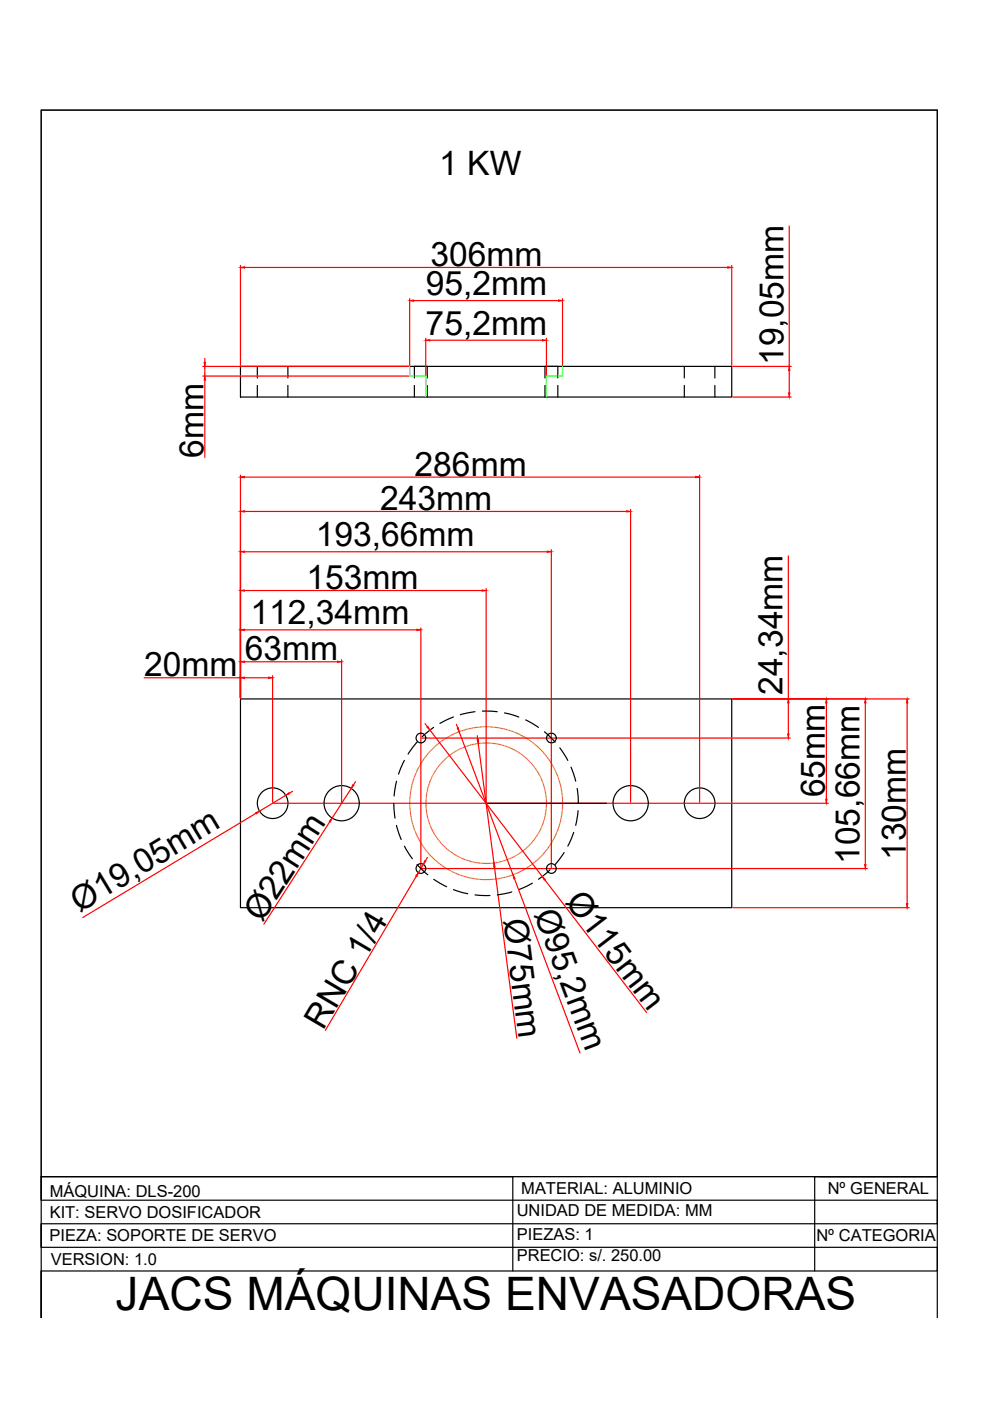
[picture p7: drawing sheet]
<svg xmlns="http://www.w3.org/2000/svg" width="210mm" height="297mm" viewBox="0 0 210 297" stroke-linecap="round" stroke-linejoin="round" font-family="sans-serif">
<!-- layer: 0 -->
<g fill="none" stroke="#000" stroke-width=".25">
<path d="M51 77.7h104.1v6.5h-104.1zM54.6 77.7v2.4M61 77.7v2.4M145.1 77.7v2.4M151.6 77.7v2.4M54.6 81.7v2.5M61 81.7v2.5M87.9 80.1v-2.4h2.7v2.4M87.9 81.7v2.5M90.6 81.7v2.5M115.5 80.1v-2.4h2.8v2.4M115.5 81.7v2.5"/>
<path d="M118.3 81.7v2.5M145.1 81.7v2.5M151.6 81.7v2.5M51 148.2h104.1v44.2h-104.1zM88.4 157.4l-1.9 2.5M91.9 154.2l-2.4 2M96.1 152l-2.8 1.4M100.7 150.9l-3.1 .6M102.3 150.8l3.1 .1M107 151.2l3 .8M111.5 152.6l2.7 1.6M115.4 155.2l2.3 2.1"/>
<path d="M118.7 158.6l1.7 2.6M83.5 170.3l.2 3.2M84.1 165.7l-.5 3.1M84.1 175l1 3M85.7 161.2l-1.2 2.9M85.8 179.4l1.6 2.7M103.1 170.3h25.5M121.1 162.6l1 3M121.6 176.5l-1.2 2.9M122.4 167.2l.2 3.1M122.6 171.9l-.5 3.1M88.4 183.3l2.3 2.2"/>
<path d="M92 186.4l2.7 1.6M96.2 188.6l3 .9M100.7 189.7l3.2 .2M108.5 189.1l-3.1 .6M112.9 187.3l-2.9 1.3M116.6 184.4l-2.4 2M119.6 180.8l-1.9 2.5M8.7 249.5h100v20M173.7 249.5h25M198.7 249.5h-190v5h190v5h-190v5h190v5h-190v9.9v-256.1h190v256.1M198.7 249.5h-26v20"/>
<circle cx="89.2" cy="156.5" r="1.03"/>
<circle cx="116.9" cy="156.5" r="1.03"/>
<circle cx="57.8" cy="170.3" r="3.2"/>
<circle cx="72.4" cy="170.3" r="3.7"/>
<circle cx="133.7" cy="170.3" r="3.7"/>
<circle cx="148.3" cy="170.3" r="3.2"/>
<circle cx="89.2" cy="184.1" r="1.03"/>
<circle cx="116.9" cy="184.1" r="1.03"/>
</g>
<g fill="none" stroke="#f8991e" stroke-width=".25">
<circle cx="103.1" cy="170.3" r="16.2"/>
<circle cx="103.1" cy="170.3" r="12.8"/>
</g>
<path d="M86.9 77.7v2h3.4v4.5M119.3 77.7v2h-3.4v4.5" fill="none" stroke="#0f0" stroke-width=".25"/>
<g fill="none" stroke="#f00" stroke-width=".25">
<path d="M51 56.3v21.2M51.8 56.7h102.5M155.1 56.3v21.2M167.3 47.9v29.8M43 77.7h43.6M43 79.7h43.6M43.4 76v.8M43.4 77.7v2M86.9 63.3v14.2M87.7 63.7h30.7M90.3 71.7v7.8M91.1 72.1h23.9"/>
<path d="M115.9 71.7v7.8M119.3 63.3v14.2M155.4 77.7h12.4M167.3 78.5v4.8M43.4 80.6v16.4M155.4 84.2h12.4M51 100.7v47.3M51.8 117h64.2M51.8 101.2h95.7M51.8 108.4h81.1M116.9 116.5v67.4M133.7 108v62.1"/>
<path d="M148.3 100.7v69.4M167.1 117.9v30.3M51.8 133.5h36.6M51.8 125.2h50.4M72.4 139.9v30.2M89.2 133.1v50.8M103.1 124.8v45.3M30.6 143.7h20.4M51.8 143.7h5.2M51.8 140.3h19.8M57.8 143.3v26.8M89.4 156.5h78.2"/>
<path d="M90.1 153.4l.5 .7M91.2 154.8l23.8 31M96.8 153.6l.3 .7M97.4 155.2l11.4 30.3M101.2 156l.1 .8M101.4 157.6l3.3 25.4M155.4 148.2h37.4M167.1 149v6.6M175.2 149v20.5M183.5 149v34.3M192.3 149v42.6M54.3 172.4l-36.8 22.1"/>
<path d="M58 170.3h117.6M60.6 168.6l-5.6 3.4M62 167.8l-.7 .4M69.9 174.2l-14 21.8M74.5 167.2l-4.1 6.3M75.4 165.7l-.5 .8M88.3 185.8l-19.3 32.7M89.4 184.2h94.5M89.7 183.3l-1 1.7M90.6 181.8l-.4 .7M104.8 183.8l4.8 36.3M109.1 186.3l13.9 36.9"/>
<path d="M115.5 186.5l21.6 28.2M155.4 192.4h37.4"/>
</g>
<g fill="#f00" stroke="#f00" stroke-width=".21">
<path d="M51 56.7l.8-.1v.3z"/>
<path d="M154.3 56.6l.8 .1-.8 .2z"/>
<path d="M167.2 83.3h.3l-.2 .9z"/>
<path d="M167.3 77.7l.2 .8h-.3z"/>
<path d="M57 143.6l.8 .1-.8 .1z"/>
<path d="M51 143.7l.8-.1v.2z"/>
<path d="M88.4 133.4l.8 .1-.8 .2z"/>
<path d="M51 133.5l.8-.1v.3z"/>
<path d="M102.2 125.1l.9 .1-.9 .1z"/>
<path d="M51 125.2l.8-.1v.2z"/>
<path d="M116 116.8l.9 .2-.9 .1z"/>
<path d="M51 117l.8-.2v.3z"/>
<path d="M147.5 101l.8 .2-.8 .1z"/>
<path d="M51 101.2l.8-.2v.3z"/>
<path d="M167 155.6h.3l-.2 .9z"/>
<path d="M167.1 148.2l.2 .8h-.3z"/>
<path d="M175.1 169.5h.2l-.1 .8z"/>
<path d="M175.2 148.2l.1 .8h-.2z"/>
<path d="M183.3 183.3h.3l-.1 .9z"/>
<path d="M183.5 148.2l.1 .8h-.3z"/>
<path d="M192.2 191.6h.3l-.2 .8z"/>
<path d="M192.3 148.2l.2 .8h-.3z"/>
<path d="M60.6 168.6l.6-.5 .2 .2z"/>
<path d="M54.2 172.3l.8-.3-.6 .6z"/>
<path d="M101.2 156.8h.2v.8z"/>
<path d="M104.7 183l.3 .8h-.3z"/>
<path d="M132.9 108.3l.8 .1-.8 .2z"/>
<path d="M51 108.4l.8-.1v.3z"/>
<path d="M71.6 140.2l.8 .1-.8 .1z"/>
<path d="M51 140.3l.8-.1v.2z"/>
<path d="M74.8 166.4l.2 .1-.5 .7z"/>
<path d="M70.4 173.5l-.3 .8-.3-.2z"/>
<path d="M43.3 76.8h.3l-.2 .9z"/>
<path d="M43.4 79.7l.2 .9h-.3z"/>
<path d="M90.1 182.5l.2 .1-.6 .7z"/>
<path d="M88.7 185l-.3 .8-.2-.1z"/>
<path d="M96.9 154.4l.3-.1 .2 .9z"/>
<path d="M108.8 185.5l.4 .7-.3 .1z"/>
<path d="M90.5 154.2l.2-.2 .5 .8z"/>
<path d="M115 185.8l.6 .6-.2 .2z"/>
<path d="M86.9 63.7l.8-.1v.3z"/>
<path d="M118.4 63.6l.9 .1-.9 .2z"/>
<path d="M90.3 72.1l.8-.1v.3z"/>
<path d="M115 72l.9 .1-.9 .2z"/>
</g>
<path d="M8.7 23.3h190v226.2h-190z" fill="none" stroke="#000" stroke-width=".21"/>
<text font-size="9.8" x="24.5" y="277.7">JACS MÁQUINAS ENVASADORAS</text>
<g font-size="7.1">
<text x="93.1" y="37.1">1 KW</text>
<text x="91.3" y="56.4">306mm</text>
<text x="90.3" y="62.5">95,2mm</text>
<text x="90.2" y="70.9">75,2mm</text>
<text x="166.1" y="77.4" transform="rotate(-90 166.1 77.4)">19,05mm</text>
<text x="43.1" y="97" transform="rotate(-90 43.1 97)">6mm</text>
<text x="87.9" y="100.9">286mm</text>
<text x="80.6" y="108.1">243mm</text>
<text x="66.9" y="115.8">193,66mm</text>
<text x="65" y="124.9">153mm</text>
<text x="53.1" y="132.3">112,34mm</text>
<text x="30.6" y="143.4">20mm</text>
<text x="51.9" y="140">63mm</text>
<text x="165.9" y="147.3" transform="rotate(-90 165.9 147.3)">24,34mm</text>
<text x="174.9" y="169.1" transform="rotate(-90 174.9 169.1)">65mm</text>
<text x="182.2" y="183.2" transform="rotate(-90 182.2 183.2)">105,66mm</text>
<text x="192" y="182.4" transform="rotate(-90 192 182.4)">130mm</text>
<text x="119.7" y="191.3" transform="rotate(53 119.7 191.3)">Ø115mm</text>
<text x="16.8" y="193.5" transform="rotate(-31 16.8 193.5)">Ø19,05mm</text>
<text x="55.6" y="195.8" transform="rotate(-57 55.6 195.8)">Ø22mm</text>
<text x="106.7" y="195.2" transform="rotate(83 106.7 195.2)">Ø75mm</text>
<text x="113.2" y="193.7" transform="rotate(69 113.2 193.7)">Ø95,2mm</text>
<text x="68.6" y="218.6" transform="rotate(-59 68.6 218.6)">RNC 1/4</text>
</g>
<g font-size="3.5">
<text x="10.5" y="253.7">MÁQUINA: DLS-200</text>
<text x="109.6" y="257.9">UNIDAD DE MEDIDA: MM</text>
<text x="110.5" y="253.2">MATERIAL: ALUMINIO</text>
<text x="175.5" y="253.2">Nº GENERAL</text>
<text x="10.5" y="263.1">PIEZA: SOPORTE DE SERVO</text>
<text x="10.5" y="258.1">KIT: SERVO DOSIFICADOR</text>
<text x="109.6" y="262.9">PIEZAS: 1</text>
<text x="173.1" y="263.1">Nº CATEGORIA</text>
<text x="10.8" y="268.1">VERSION: 1.0</text>
<text x="109.6" y="267.4">PRECIO: s/. 250.00</text>
</g>
</svg>
